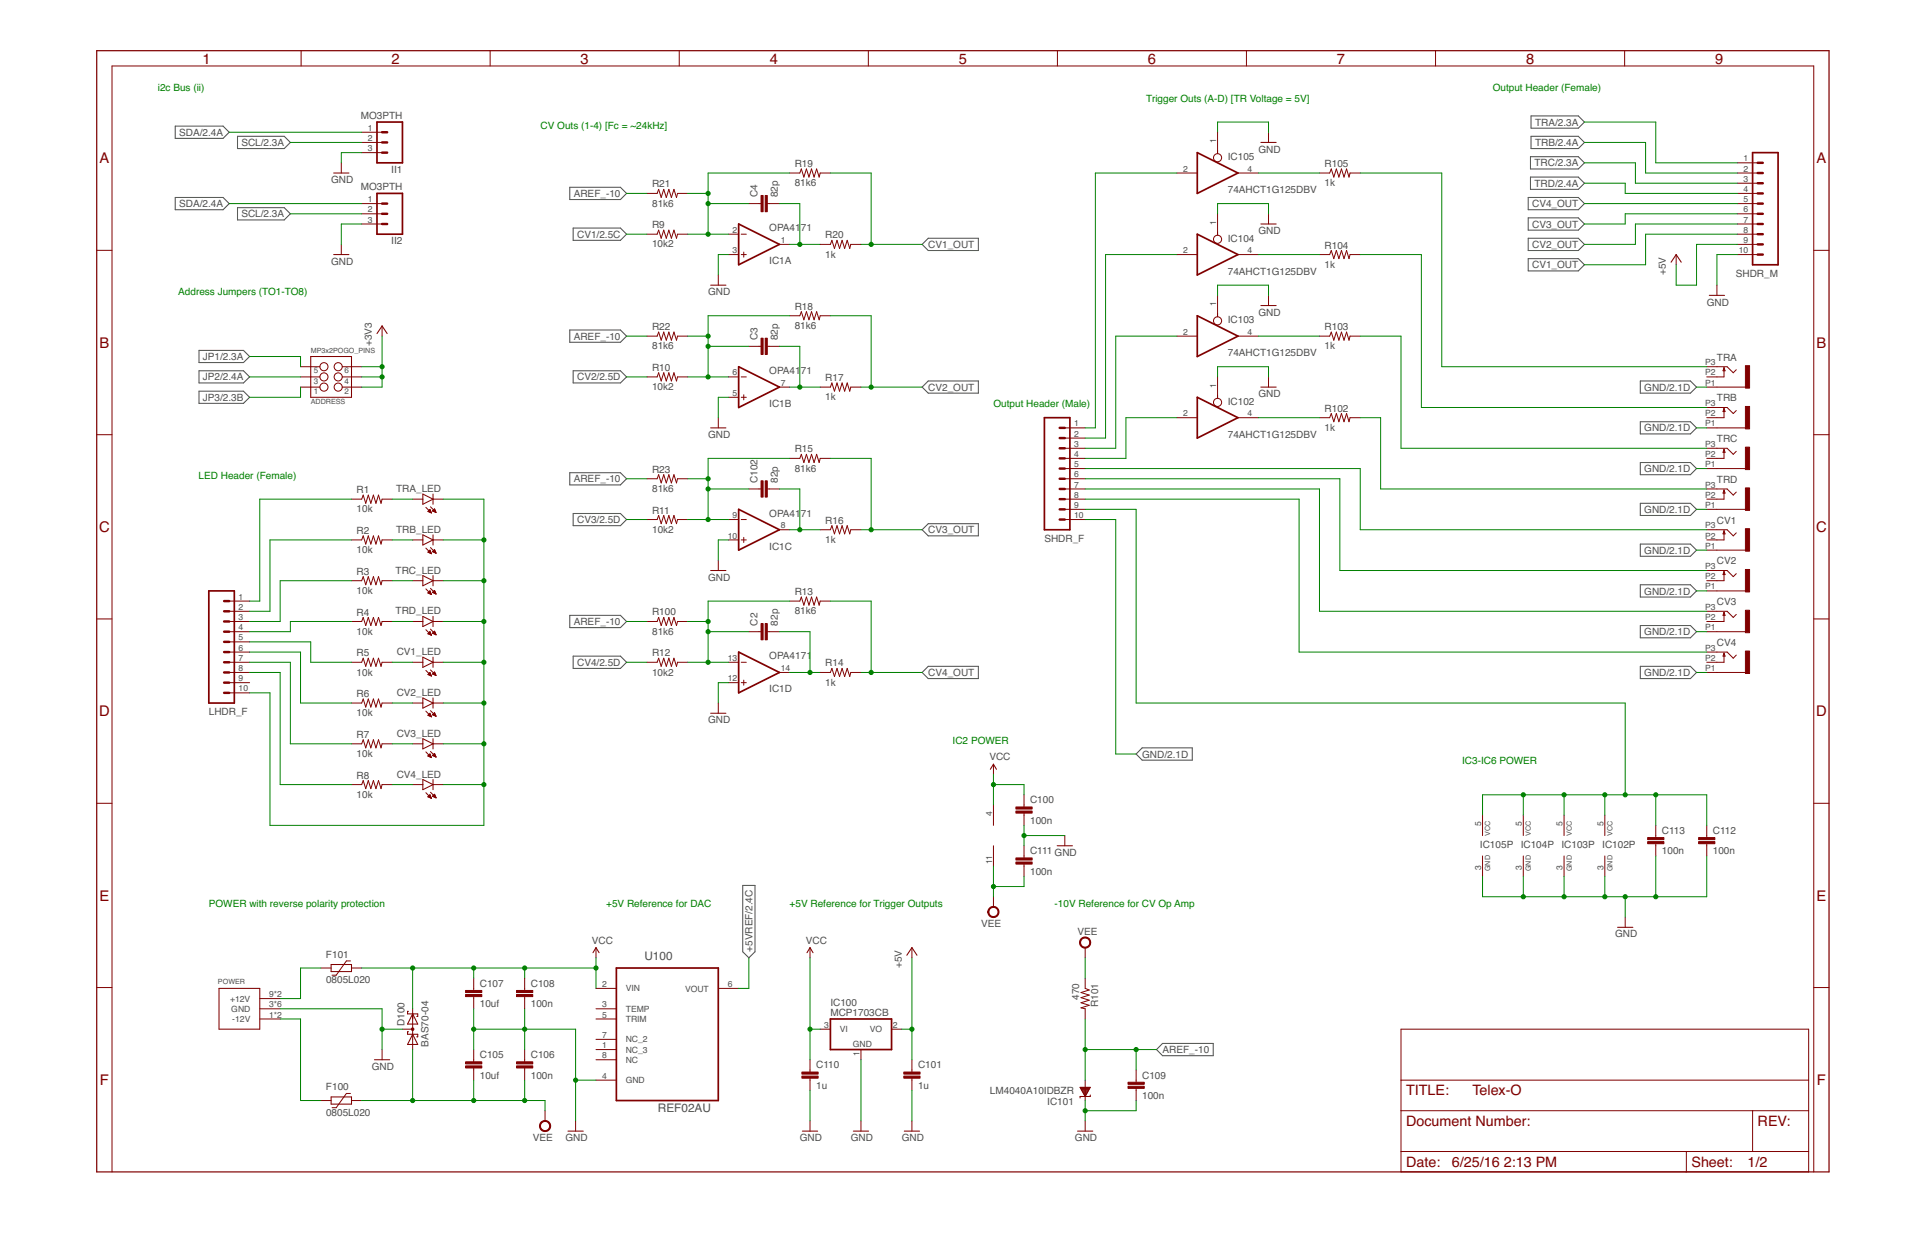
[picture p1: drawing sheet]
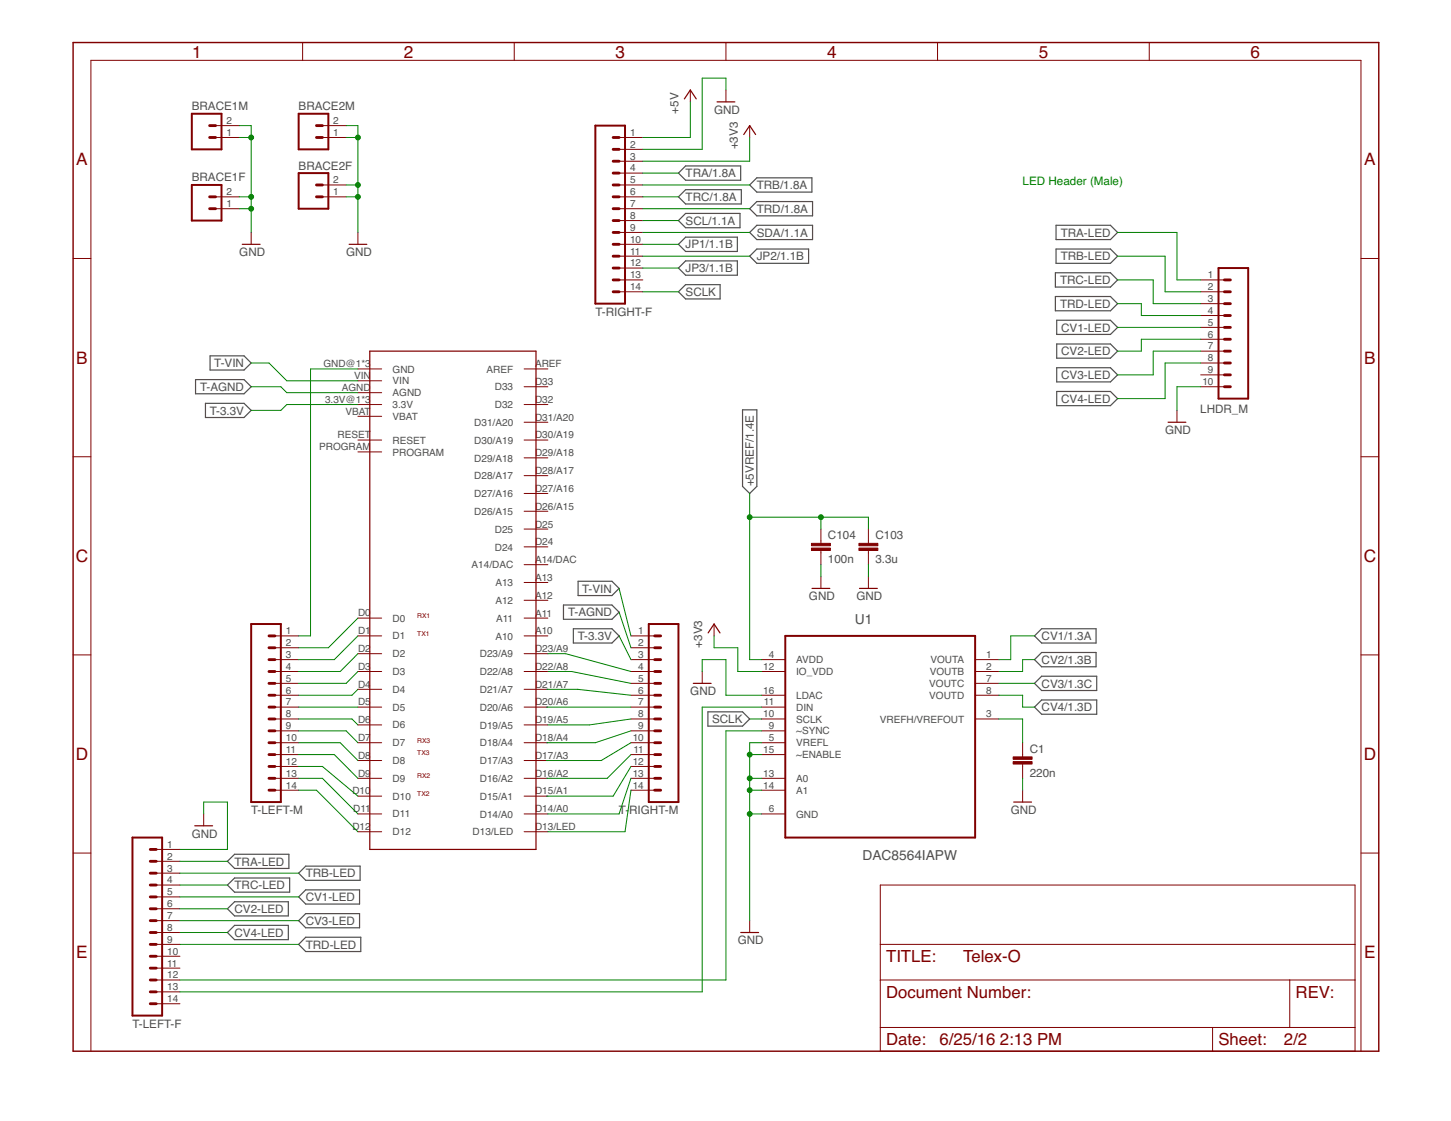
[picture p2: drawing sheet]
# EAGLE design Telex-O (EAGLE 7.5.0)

## Sheet 1 of 2: POWER & IO

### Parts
ADDRESS  MP3x2POGO_PINS  M03X2POGO_PINS  [2X3_POGO]
C2  82p  CAP1206  [1206]
C3  82p  CAP1206  [1206]
C4  82p  CAP1206  [1206]
C100  100n  CAP0603-CAP  [0603-CAP]
C101  1u  CAP0603-CAP  [0603-CAP]
C102  82p  CAP1206  [1206]
C105  10uf  CAP1206  [1206]
C106  100n  CAP0603-CAP  [0603-CAP]
C107  10uf  CAP1206  [1206]
C108  100n  CAP0603-CAP  [0603-CAP]
C109  100n  CAP0603-CAP  [0603-CAP]
C110  1u  CAP0603-CAP  [0603-CAP]
C111  100n  CAP0603-CAP  [0603-CAP]
C112  100n  CAP0603-CAP  [0603-CAP]
C113  100n  CAP0603-CAP  [0603-CAP]
CV1  EURO_JACKS-7  [WQP_PJ_301M]
CV1_LED  LED3MM  [LED3MM]
CV2  EURO_JACKS-7  [WQP_PJ_301M]
CV2_LED  LED3MM  [LED3MM]
CV3  EURO_JACKS-7  [WQP_PJ_301M]
CV3_LED  LED3MM  [LED3MM]
CV4  EURO_JACKS-7  [WQP_PJ_301M]
CV4_LED  LED3MM  [LED3MM]
D100  BAS70-04  [SOT23]
F100  0805L020  [0805L]
F101  0805L020  [0805L]
IC1  OPA4171  TL074D  [SO14]
IC100  MCP1703CB  [SOT23]
IC101  LM4040A10IDBZR  LM4041A12DBZ  [DBZ_R-PDSO-G3]
IC102  74AHCT1G125DBV  [SOT23-5]
IC103  74AHCT1G125DBV  [SOT23-5]
IC104  74AHCT1G125DBV  [SOT23-5]
IC105  74AHCT1G125DBV  [SOT23-5]
II1  MO3PTH  M03PTH  [1X03]
II2  MO3PTH  M03PTH  [1X03]
LHDR_F  M10SILK_FEMALE_PTH  [1X10]
POWER  10-Pin  POWER_SIMPLE10  [POWER_10]
R1  10k  R-US_R0603  [R0603]
R2  10k  R-US_R0603  [R0603]
R3  10k  R-US_R0603  [R0603]
R4  10k  R-US_R0603  [R0603]
R5  10k  R-US_R0603  [R0603]
R6  10k  R-US_R0603  [R0603]
R7  10k  R-US_R0603  [R0603]
R8  10k  R-US_R0603  [R0603]
R9  10k2  R-US_R0603  [R0603]
R10  10k2  R-US_R0603  [R0603]
R11  10k2  R-US_R0603  [R0603]
R12  10k2  R-US_R0603  [R0603]
R13  81k6  R-US_R0603  [R0603]
R14  1k  R-US_R0603  [R0603]
R15  81k6  R-US_R0603  [R0603]
R16  1k  R-US_R0603  [R0603]
R17  1k  R-US_R0603  [R0603]
R18  81k6  R-US_R0603  [R0603]
R19  81k6  R-US_R0603  [R0603]
R20  1k  R-US_R0603  [R0603]
R21  81k6  R-US_R0603  [R0603]
R22  81k6  R-US_R0603  [R0603]
R23  81k6  R-US_R0603  [R0603]
R100  81k6  R-US_R0603  [R0603]
R101  470  R-US_R0603  [R0603]
R102  1k  R-US_R0603  [R0603]
R103  1k  R-US_R0603  [R0603]
R104  1k  R-US_R0603  [R0603]
R105  1k  R-US_R0603  [R0603]
SHDR_F  M10SILK_FEMALE_PTH  [1X10]
SHDR_M  M10SILK_FEMALE_PTH  [1X10]
TRA  EURO_JACKS-7  [WQP_PJ_301M]
TRA_LED  LED3MM  [LED3MM]
TRB  EURO_JACKS-7  [WQP_PJ_301M]
TRB_LED  LED3MM  [LED3MM]
TRC  EURO_JACKS-7  [WQP_PJ_301M]
TRC_LED  LED3MM  [LED3MM]
TRD  EURO_JACKS-7  [WQP_PJ_301M]
TRD_LED  LED3MM  [LED3MM]
U100  REF02AU  [SOIC127P600X175-8N]

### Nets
+3V3: ADDRESS.P$2 ADDRESS.P$4 ADDRESS.P$6 ; also sheet 2
+5V: C101.1 IC100.2(VO) SHDR_M.9 ; also sheet 2
+5VREF: U100.6(VOUT) ; also sheet 2
AREF_-10: C109.1 IC101.2(A) R21.1 R22.1 R23.1 R100.1 R101.2
CV1: R9.1 ; also sheet 2
CV1_OUT: R19.2 R20.2 SHDR_M.8
CV2: R10.1 ; also sheet 2
CV2_OUT: R17.2 R18.2 SHDR_M.7
CV3: R11.1 ; also sheet 2
CV3_OUT: R15.2 R16.2 SHDR_M.6
CV4: R12.1 ; also sheet 2
CV4_OUT: R13.2 R14.2 SHDR_M.5
GND: C100.2 C101.2 C105.1 C106.1 C107.2 C108.2 C109.2 C110.2 C111.1 C112.2 C113.2 CV1.P1 CV1_LED.K(C) CV2.P1 CV2_LED.K(C) CV3.P1 CV3_LED.K(C) CV4.P1 CV4_LED.K(C) D100.3(C1A2) IC1.3(A:+IN) IC1.5(B:+IN) IC1.10(C:+IN) IC1.12(D:+IN) IC100.1(GND) IC101.1(C) IC102.1(OE) IC102.3(GND) IC103.1(OE) IC103.3(GND) IC104.1(OE) IC104.3(GND) IC105.1(OE) IC105.3(GND) II1.3 II2.3 LHDR_F.10 POWER.3(GND) POWER.4(GND) POWER.5(GND) POWER.6(GND) POWER.7(GND) POWER.8(GND) SHDR_F.10 SHDR_M.10 TRA.P1 TRA_LED.K(C) TRB.P1 TRB_LED.K(C) TRC.P1 TRC_LED.K(C) TRD.P1 TRD_LED.K(C) U100.4(GND) ; also sheet 2
JP1: ADDRESS.P$5 ; also sheet 2
JP2: ADDRESS.P$3 ; also sheet 2
JP3: ADDRESS.P$1 ; also sheet 2
M$22: C4.1 IC1.2(A:-IN) R9.2 R19.1 R21.2
N$2: F101.2 POWER.9(+12V) POWER.10(+12V)
N$3: F100.2 POWER.1(-12V) POWER.2(-12V)
N$5: CV4_LED.A R8.2
N$7: IC105.2(I) SHDR_F.1
N$9: CV3_LED.A R7.2
N$10: CV2_LED.A R6.2
N$11: CV1_LED.A R5.2
N$12: R4.2 TRD_LED.A
N$13: R3.2 TRC_LED.A
N$14: R2.2 TRB_LED.A
N$15: R1.2 TRA_LED.A
N$17: IC104.2(I) SHDR_F.2
N$18: IC103.2(I) SHDR_F.3
N$19: C4.2 IC1.1(A:OUT) R20.1
N$20: IC102.2(I) SHDR_F.4
N$21: C3.2 IC1.7(B:OUT) R17.1
N$22: C3.1 IC1.6(B:-IN) R10.2 R18.1 R22.2
N$23: R102.2 TRD.P3
N$24: R103.2 TRC.P3
N$25: C102.2 IC1.8(C:OUT) R16.1
N$26: C102.1 IC1.9(C:-IN) R11.2 R15.1 R23.2
N$27: LHDR_F.1 R1.1
N$28: C2.2 IC1.14(D:OUT) R14.1
N$29: C2.1 IC1.13(D:-IN) R12.2 R13.1 R100.2
N$30: LHDR_F.2 R2.1
N$31: LHDR_F.3 R3.1
N$32: LHDR_F.4 R4.1
N$33: IC102.4(O) R102.1
N$34: IC103.4(O) R103.1
N$35: IC104.4(O) R104.1
N$36: IC105.4(O) R105.1
N$37: R104.2 TRB.P3
N$38: R105.2 TRA.P3
N$39: C112.1 C113.1 IC102.5(VCC) IC103.5(VCC) IC104.5(VCC) IC105.5(VCC) SHDR_F.9
N$40: CV3.P3 SHDR_F.7
N$41: LHDR_F.5 R5.1
N$42: LHDR_F.6 R6.1
N$43: LHDR_F.7 R7.1
N$44: LHDR_F.8 R8.1
N$45: CV1.P3 SHDR_F.5
N$46: CV2.P3 SHDR_F.6
N$47: CV4.P3 SHDR_F.8
SCL: II1.2 II2.2 ; also sheet 2
SDA: II1.1 II2.1 ; also sheet 2
TRA: SHDR_M.1 ; also sheet 2
TRB: SHDR_M.2 ; also sheet 2
TRC: SHDR_M.3 ; also sheet 2
TRD: SHDR_M.4 ; also sheet 2
VCC: C100.1 C107.1 C108.1 C110.1 D100.2(C2) F101.1 IC1.4(P:V+) IC100.3(VI) U100.2(VIN)
VEE: C105.2 C106.2 C111.2 D100.1(A1) F100.1 IC1.11(P:V-) R101.1
Unconnected: CV1.P2 CV2.P2 CV3.P2 CV4.P2 LHDR_F.9 TRA.P2 TRB.P2 TRC.P2 TRD.P2 U100.1(NC_3) U100.3(TEMP) U100.5(TRIM) U100.7(NC_2) U100.8(NC)

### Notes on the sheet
- i2c Bus (ii) | Output Header (Female)
- Trigger Outs (A-D) [TR Voltage = 5V]
- CV Outs (1-4) [Fc = ~24kHz]
- Address Jumpers (TO1-TO8)
- Output Header (Male)
- LED Header (Female)
- IC2 POWER
- IC3-IC6 POWER
- POWER with reverse polarity protection | +5V Reference for DAC | +5V Reference for Trigger Outputs | -10V Reference for CV Op Amp

## Sheet 2 of 2: LOGIC

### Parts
BRACE1F  M02PTH  [1X02]
BRACE1M  M02PTH  [1X02]
BRACE2F  M02PTH  [1X02]
BRACE2M  M02PTH  [1X02]
C1  220n  CAP0603-CAP  [0603-CAP]
C103  3.3u  CAP1206  [1206]
C104  100n  CAP0603-CAP  [0603-CAP]
LHDR_M  M10SILK_FEMALE_PTH  [1X10]
T-LEFT-F  M14  [1X14]
T-LEFT-M  M14  [1X14]
T-RIGHT-F  M14  [1X14]
T-RIGHT-M  M14  [1X14]
U1  DAC8564IAPW  [SOP65P640X120-16N]
U$1  TEENSY3.1_ALL  [TEENSY3.1_ALL]

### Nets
+3V3: T-RIGHT-F.3 U1.12(IO_VDD) ; also sheet 1
+5V: T-RIGHT-F.1 ; also sheet 1
+5VREF: C103.1 C104.1 U1.4(AVDD) ; also sheet 1
CV1: U1.1(VOUTA) ; also sheet 1
CV1-LED: LHDR_M.5 T-LEFT-F.5
CV2: U1.2(VOUTB) ; also sheet 1
CV2-LED: LHDR_M.6 T-LEFT-F.6
CV3: U1.7(VOUTC) ; also sheet 1
CV3-LED: LHDR_M.7 T-LEFT-F.7
CV4: U1.8(VOUTD) ; also sheet 1
CV4-LED: LHDR_M.8 T-LEFT-F.8
GND: BRACE1F.1 BRACE1F.2 BRACE1M.1 BRACE1M.2 BRACE2F.1 BRACE2F.2 BRACE2M.1 BRACE2M.2 C1.2 C103.2 C104.2 LHDR_M.10 T-LEFT-F.1 T-RIGHT-F.2 U1.5(VREFL) U1.6(GND) U1.13(A0) U1.14(A1) U1.15(~ENABLE) U1.16(LDAC) ; also sheet 1
JP1: T-RIGHT-F.10 ; also sheet 1
JP2: T-RIGHT-F.11 ; also sheet 1
JP3: T-RIGHT-F.12 ; also sheet 1
N$1: T-RIGHT-M.14 U$1.D13/LED
N$4: T-LEFT-F.12 U1.9(~SYNC)
N$6: T-LEFT-F.13 U1.11(DIN)
N$8: C1.1 U1.3(VREFH/VREFOUT)
N$16: T-LEFT-M.2 U$1.D0
N$48: T-LEFT-M.3 U$1.D1
N$49: T-LEFT-M.4 U$1.D2
N$50: T-LEFT-M.5 U$1.D3
N$51: T-LEFT-M.6 U$1.D4
N$52: T-LEFT-M.7 U$1.D5
N$53: T-LEFT-M.8 U$1.D6
N$54: T-LEFT-M.9 U$1.D7
N$55: T-LEFT-M.12 U$1.D10
N$56: T-LEFT-M.13 U$1.D11
N$57: T-LEFT-M.1 U$1.GND@1(GND) U$1.GND@2(GND) U$1.GND@3(GND)
N$58: T-LEFT-M.10 U$1.D8
N$59: T-LEFT-M.11 U$1.D9
N$60: T-LEFT-M.14 U$1.D12
N$61: T-RIGHT-M.13 U$1.D14/A0
N$62: T-RIGHT-M.12
N$63: T-RIGHT-M.11
N$64: T-RIGHT-M.10
N$65: T-RIGHT-M.9
N$66: T-RIGHT-M.8 U$1.D19/A5
N$67: T-RIGHT-M.7
N$68: T-RIGHT-M.6
N$69: T-RIGHT-M.5 U$1.D22/A8
N$70: T-RIGHT-M.4 U$1.D23/A9
SCL: T-RIGHT-F.8 ; also sheet 1
SCLK: T-RIGHT-F.14 U1.10(SCLK)
SDA: T-RIGHT-F.9 ; also sheet 1
T-3.3V: T-RIGHT-M.3 U$1.3.3V@1(3.3V) U$1.3.3V@2(3.3V) U$1.3.3V@3(3.3V)
T-AGND: T-RIGHT-M.2 U$1.AGND
T-VIN: T-RIGHT-M.1 U$1.VIN
TRA: T-RIGHT-F.4 ; also sheet 1
TRA-LED: LHDR_M.1 T-LEFT-F.2
TRB: T-RIGHT-F.5 ; also sheet 1
TRB-LED: LHDR_M.2 T-LEFT-F.3
TRC: T-RIGHT-F.6 ; also sheet 1
TRC-LED: LHDR_M.3 T-LEFT-F.4
TRD: T-RIGHT-F.7 ; also sheet 1
TRD-LED: LHDR_M.4 T-LEFT-F.9
Unconnected: LHDR_M.9 T-LEFT-F.10 T-LEFT-F.11 T-LEFT-F.14 T-RIGHT-F.13 U$1.A10 U$1.A11 U$1.A12 U$1.A13 U$1.A14/DAC U$1.AREF U$1.D15/A1 U$1.D16/A2 U$1.D17/A3 U$1.D18/A4 U$1.D20/A6 U$1.D21/A7 U$1.D24 U$1.D25 U$1.D26/A15 U$1.D27/A16 U$1.D28/A17 U$1.D29/A18 U$1.D30/A19 U$1.D31/A20 U$1.D32 U$1.D33 U$1.PROGRAM U$1.RESET U$1.VBAT

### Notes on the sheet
- LED Header (Male)

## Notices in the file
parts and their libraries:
SparkFun-Aesthetics: Licensing: Creative Commons ShareAlike 4.0 International - https://creativecommons.org/licenses/by-sa/4.0
